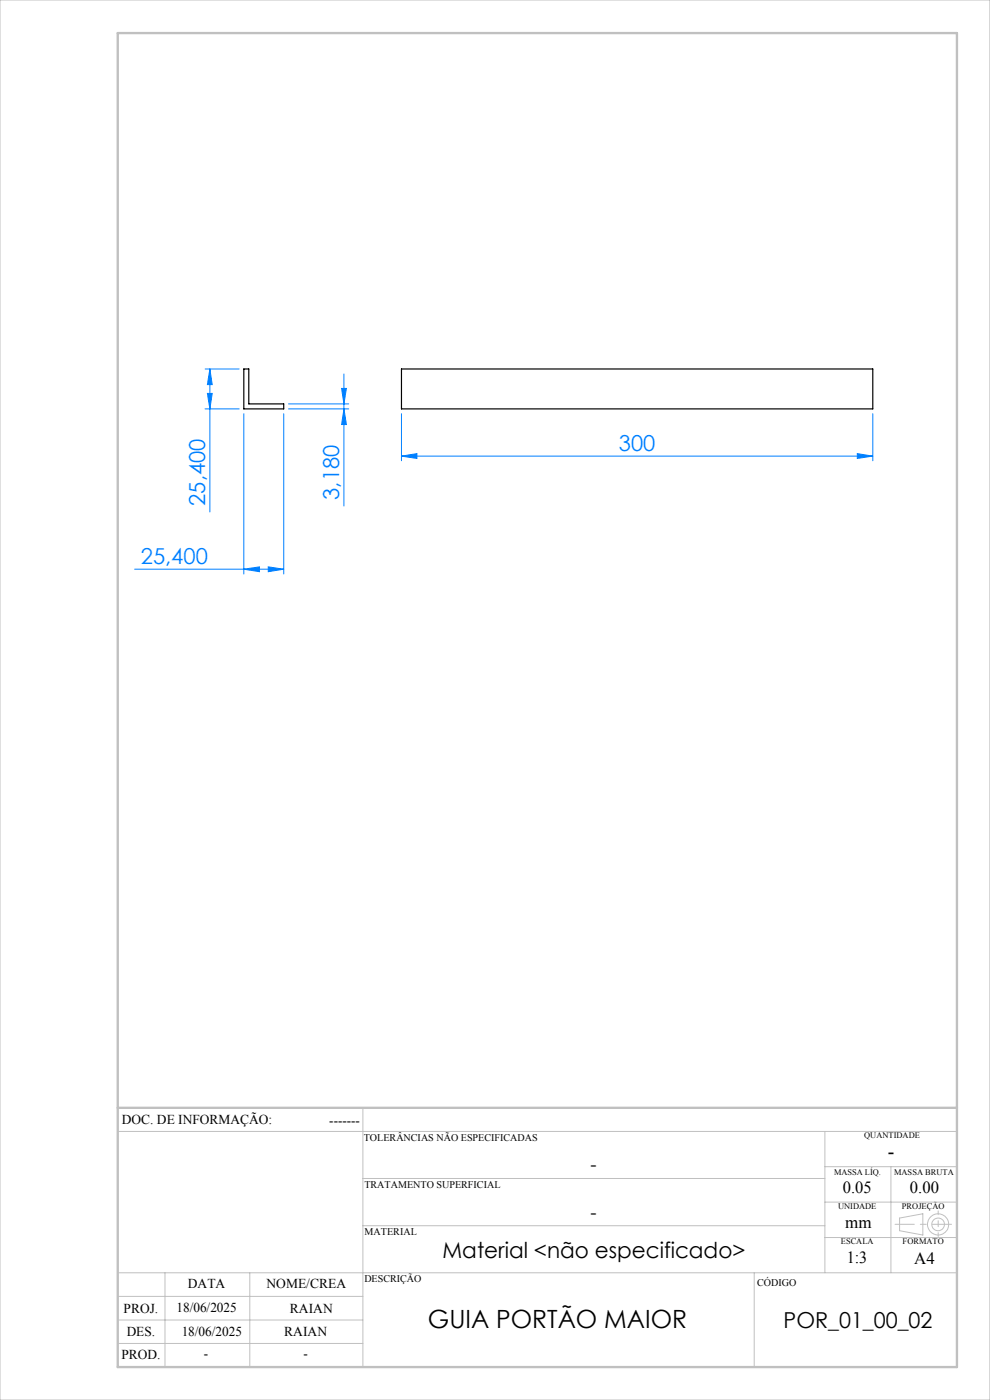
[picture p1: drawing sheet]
<svg xmlns="http://www.w3.org/2000/svg" width="210mm" height="297mm" viewBox="0 0 210 297" stroke-linecap="round" stroke-linejoin="round" font-family="sans-serif">
<g fill="none" stroke="#c0c0c0" stroke-width=".21">
<path d="M0 0h210v297h-210zM77 235v55M25 240h178M77 250h98M175 240v30M175 255h28M175 247.5h28M189 247.5v22.5M190.8 258.4l5-.9v4.5l-5-.9zM25 275h52M25 270h178M35 270v20"/>
<path d="M53 270v20M77 260h98M160 270v20M175 262.5h28M25 285h52M25 280h52"/>
<circle cx="199" cy="259.7" r="1.34"/>
<circle cx="199" cy="259.7" r="2.25"/>
</g>
<g fill="none" stroke="#0080ff" stroke-width=".21">
<path d="M43.5 78.3h7.2M44.5 78.3l.5 3.3h-1zM44.5 78.3v30.3M73 79.3v28M43.5 86.7h7.2M44 83.5h1l-.5 3.2zM51.7 87.8v34M60.2 87.8v34M61.2 86.7h12.8M61.2 85.7h12.8M72.5 82.4h1l-.5 3.3zM73 86.7l.5 3.4h-1z"/>
<path d="M85.2 96.8l3.2-.6v1.1zM85.2 87.8v10M85.2 96.8h99.9M181.9 96.2l3.2 .6-3.2 .5zM185.1 87.8v10M28.6 120.8h31.6M51.7 120.8l3.3-.5v1zM56.9 120.3l3.3 .5-3.3 .5z"/>
</g>
<path d="M201.8 259.7h-11.9" fill="none" stroke="#c0c0c0" stroke-width=".21" stroke-dasharray="15.2 1.3 1.3 1.3" stroke-dashoffset="11.2"/>
<path d="M199 256.9v5.4" fill="none" stroke="#c0c0c0" stroke-width=".21" stroke-dasharray="15.2 1.3 1.3 1.3" stroke-dashoffset="14.4"/>
<path d="M25 7h178v283h-178zM25 235h178" fill="none" stroke="#c0c0c0" stroke-width=".5"/>
<g fill="#0080ff">
<path d="M51.7 120.8l3.3-.5v1zM56.9 120.3l3.3 .5-3.3 .5zM85.2 96.8l3.2-.6v1.1zM181.9 96.2l3.2 .6-3.2 .5z"/>
<path d="M73 86.7l.5 3.4h-1zM72.5 82.4h1l-.5 3.3z"/>
<path d="M44.5 78.3l.5 3.3h-1zM44 83.5h1l-.5 3.2z"/>
</g>
<path d="M51.7 78.3h1.1v7.4h7.4v1h-8.5zM85.2 78.3h99.9v8.4h-99.9z" fill="none" stroke="#000" stroke-width=".25"/>
<text font-size="5.3" x="90.8" y="281.7">GUIA PORTÃO MAIOR</text>
<g font-size="4.7" fill="#0080ff">
<text x="131.3" y="95.7">300</text>
<text x="43.5" y="107.3" transform="rotate(-90 43.5 107.3)">25,400</text>
<text x="72" y="106" transform="rotate(-90 72 106)">3,180</text>
<text x="29.9" y="119.7">25,400</text>
</g>
<g font-size="4.7">
<text x="93.9" y="266.8">Material &lt;não especificado&gt;</text>
<text x="166.2" y="281.7">POR_01_00_02</text>
</g>
<text font-size="4.3" x="188.3" y="245.8">-</text>
<g font-size="4">
<text x="125.2" y="248.4">-</text>
<text x="125.2" y="258.6">-</text>
</g>
<g font-size="3.6">
<text x="178.8" y="253.1">0.05</text>
<text x="193" y="253.1">0.00</text>
<text x="179.3" y="260.6">mm</text>
<text x="179.6" y="267.9">1:3</text>
<text x="193.9" y="268.1">A4</text>
</g>
<g font-size="2.9">
<text x="25.9" y="238.4">DOC. DE INFORMAÇÃO:</text>
<text x="69.8" y="238.6">-------</text>
<text x="39.9" y="273.2">DATA</text>
<text x="56.5" y="273.2">NOME/CREA</text>
<text x="26.2" y="278.6">PROJ.</text>
<text x="37.4" y="278.2">18/06/2025</text>
<text x="61.5" y="278.6">RAIAN</text>
<text x="26.9" y="283.4">DES.</text>
<text x="38.5" y="283.4">18/06/2025</text>
<text x="60.3" y="283.4">RAIAN</text>
<text x="25.7" y="288.3">PROD.</text>
<text x="43.3" y="288">-</text>
<text x="64.4" y="288">-</text>
</g>
<g font-size="2.2">
<text x="77.2" y="242.1">TOLERÂNCIAS NÃO ESPECIFICADAS</text>
<text x="77.3" y="251.9">TRATAMENTO SUPERFICIAL</text>
<text x="77.3" y="261.9">MATERIAL</text>
<text x="77.3" y="272.1">DESCRIÇÃO</text>
<text x="160.6" y="272.8">CÓDIGO</text>
</g>
<g font-size="1.8">
<text x="183.3" y="241.4">QUANTIDADE</text>
<text x="176.9" y="249.2">MASSA LÍQ.</text>
<text x="189.7" y="249.2">MASSA BRUTA</text>
<text x="177.8" y="256.5">UNIDADE</text>
<text x="191.3" y="256.5">PROJEÇÃO</text>
<text x="178.4" y="264">ESCALA</text>
<text x="191.5" y="264">FORMATO</text>
</g>
</svg>
